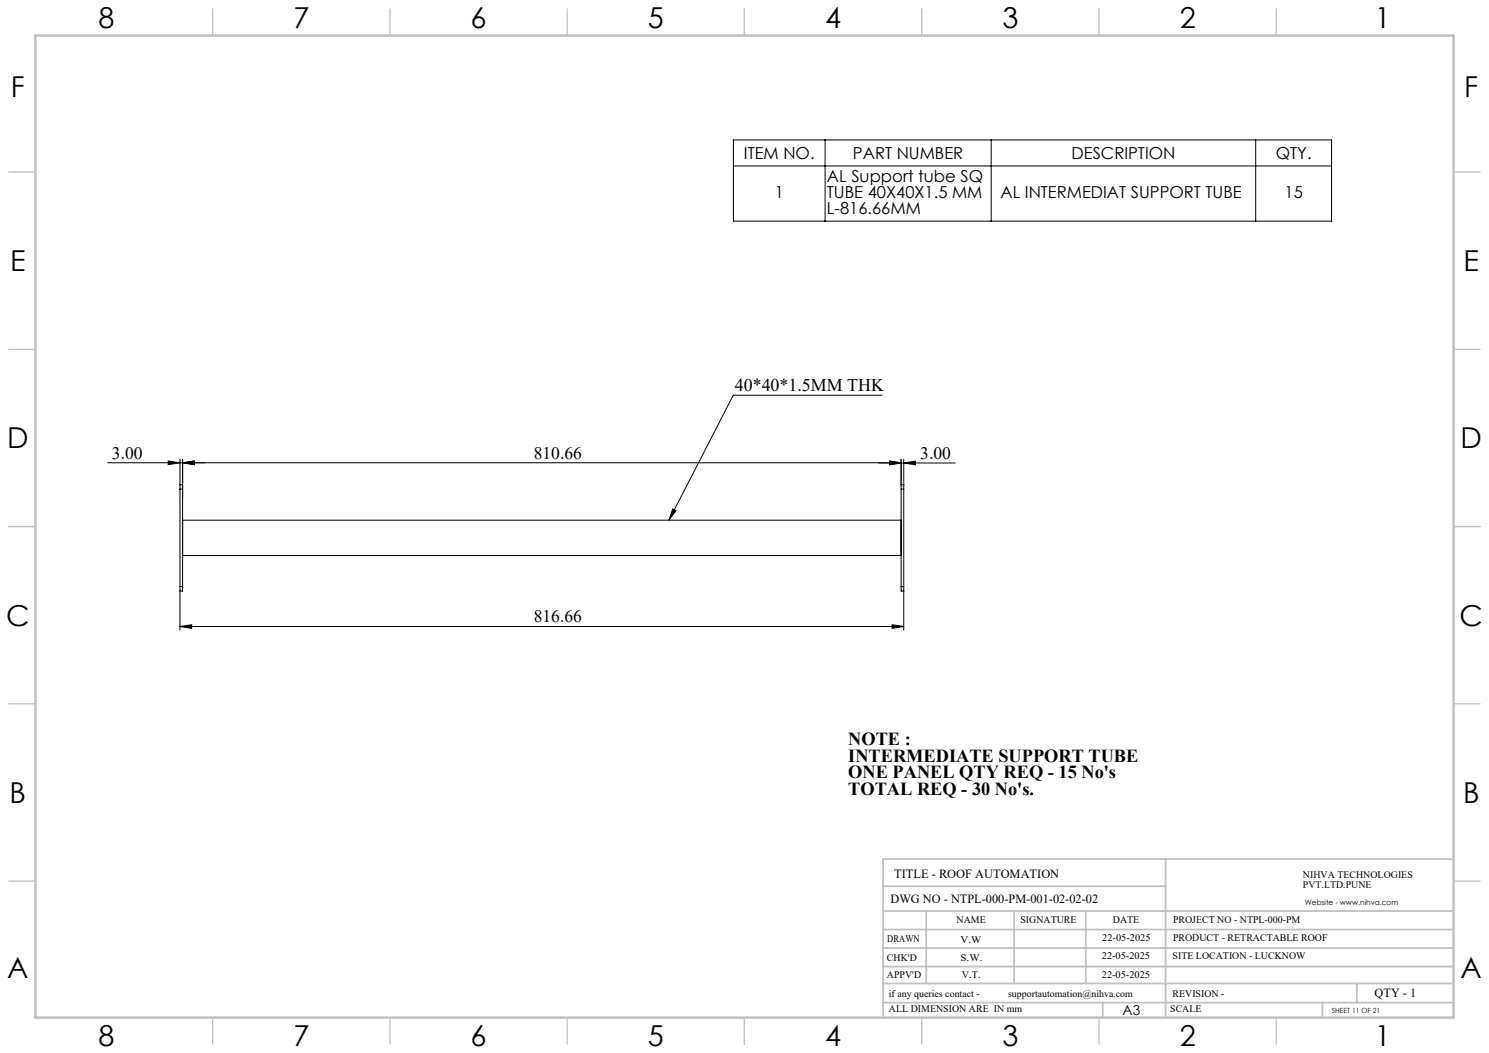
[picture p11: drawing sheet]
<svg xmlns="http://www.w3.org/2000/svg" width="420mm" height="297mm" viewBox="0 0 420 297" stroke-linecap="round" stroke-linejoin="round" font-family="sans-serif">
<g fill="none" stroke="#000" stroke-width=".28">
<path d="M206.9 39.5h168.7v22.9h-168.7zM232.7 39.5v22.9M279.6 39.5v22.9M354.2 39.5v22.9M206.9 46.8h168.7M248.8 111.5h-42l-18.1 35.2M47.4 130l3.4 .5-3.4 .6zM50.8 129.5v48.2M50.8 138h.7M50.8 136.7h.7M51.5 130.5l3.3-.5v1.1zM51.5 129.5v37.2h-.7"/>
<path d="M247.8 130.6h21.7M250.9 130.1l3.3 .5-3.3 .5zM250.9 130l3.3 .5-3.3 .6zM254.2 129.5v37.2h.7M254.2 138h.7M254.2 136.7h.7M254.2 130.5h-223.9M254.9 130.6l3.3-.5v1zM254.9 129.6v48.1M51.5 156.7h202.7M51.5 146.7h202.7M189.8 143.5l.9 .5-2 2.7z"/>
<path d="M50.8 176.7l3.3-.5v1zM50.8 165.4h.7M50.8 176.7h204.1M251.6 176.2l3.3 .5-3.3 .5zM254.2 165.4h.7"/>
</g>
<g fill="none" stroke="#c0c0c0" stroke-width=".35">
<path d="M60 2.5v7.5M110 2.5v7.5M160 2.5v7.5M210 2.5v7.5M260 2.5v7.5M310 2.5v7.5M360 2.5v7.5M2.5 48.5h7.5M410 48.5h7.5M2.5 98.5h7.5M410 98.5h7.5M2.5 148.5h7.5"/>
<path d="M410 148.5h7.5M2.5 198.5h7.5M410 198.5h7.5M2.5 248.5h7.5M410 248.5h7.5M60 287v7.5M110 287v7.5M160 287v7.5M210 287v7.5M260 287v7.5M310 287v7.5M360 287v7.5"/>
</g>
<g fill="none" stroke="#c0c0c0" stroke-width=".5">
<path d="M249.1 257h160.9M249.1 250h79.7M261.3 257v20.4M286 257v20.4M306.2 257v20.4M328.8 242.3v44.7M410 242.3h-160.9v44.7M249.1 272.6h160.9M249.1 267.4h160.9M249.1 262.2h160.9M249.1 277.4h160.9M382.7 277.4v5.4"/>
<path d="M249.1 282.8h160.9M311 282.8v4.2M373 282.8v4.2"/>
</g>
<path d="M10 10h400v277h-400z" fill="none" stroke="#c0c0c0" stroke-width=".7"/>
<g fill="#000">
<path d="M189.8 143.5l.9 .5-2 2.7z"/>
<path d="M51.5 130.5l3.3-.5v1.1zM47.4 130l3.4 .5-3.4 .6z"/>
<path d="M51.5 130.5l3.3-.5v1.1zM250.9 130l3.3 .5-3.3 .6zM50.8 176.7l3.3-.5v1zM251.6 176.2l3.3 .5-3.3 .5z"/>
<path d="M250.9 130.1l3.3 .5-3.3 .5zM254.9 130.6l3.3-.5v1z"/>
</g>
<g font-size="8.1">
<text x="27.8" y="8">8</text>
<text x="82.8" y="8">7</text>
<text x="132.8" y="8">6</text>
<text x="182.8" y="8">5</text>
<text x="232.8" y="8">4</text>
<text x="282.8" y="8">3</text>
<text x="332.8" y="8">2</text>
<text x="387.8" y="8">1</text>
<text x="3" y="27.2">F</text>
<text x="413" y="27.2">F</text>
<text x="2.8" y="76.5">E</text>
<text x="412.8" y="76.5">E</text>
<text x="2" y="126.5">D</text>
<text x="412" y="126.5">D</text>
<text x="1.7" y="176.5">C</text>
<text x="411.7" y="176.5">C</text>
<text x="2.7" y="226.5">B</text>
<text x="412.7" y="226.5">B</text>
<text x="2" y="275.7">A</text>
<text x="412" y="275.7">A</text>
<text x="27.8" y="295">8</text>
<text x="82.8" y="295">7</text>
<text x="132.8" y="295">6</text>
<text x="182.8" y="295">5</text>
<text x="232.8" y="295">4</text>
<text x="282.8" y="295">3</text>
<text x="332.8" y="295">2</text>
<text x="387.8" y="295">1</text>
</g>
<g font-size="5.2">
<text x="239.3" y="210.2">NOTE :</text>
<text x="239.3" y="214.9">INTERMEDIATE SUPPORT TUBE</text>
<text x="239.3" y="219.5">ONE PANEL QTY REQ - 15 No's</text>
<text x="239.3" y="224.1">TOTAL REQ - 30 No's.</text>
</g>
<text font-size="5" x="207.3" y="110.3">40*40*1.5MM THK</text>
<g font-size="4.9">
<text x="31.6" y="129.3">3.00</text>
<text x="150.6" y="129.3">810.66</text>
<text x="259.6" y="129.4">3.00</text>
<text x="150.6" y="175.5">816.66</text>
</g>
<g font-size="4.7">
<text x="209.9" y="44.8">ITEM NO.</text>
<text x="240.6" y="44.8">PART NUMBER</text>
<text x="302.2" y="44.8">DESCRIPTION</text>
<text x="359.9" y="44.8">QTY.</text>
<text x="233.3" y="51.3">AL Support tube SQ</text>
<text x="218.5" y="55.8">1</text>
<text x="233.3" y="55.8">TUBE 40X40X1.5 MM</text>
<text x="282.2" y="55.8">AL INTERMEDIAT SUPPORT TUBE</text>
<text x="362.3" y="55.8">15</text>
<text x="233.3" y="60.3">L-816.66MM</text>
</g>
<text font-size="3.9" x="316.7" y="286.4">A3</text>
<g font-size="3.5">
<text x="252.2" y="247.6">TITLE - ROOF AUTOMATION</text>
<text x="251.2" y="254.7">DWG NO - NTPL-000-PM-001-02-02-02</text>
<text x="387.7" y="281.1">QTY - 1</text>
</g>
<g font-size="2.8">
<text x="367.5" y="247.6">NIHVA TECHNOLOGIES</text>
<text x="367.5" y="250.5">PVT.LTD.PUNE</text>
<text x="269.8" y="260.3">NAME</text>
<text x="287.8" y="260.3">SIGNATURE</text>
<text x="313.9" y="260.4">DATE</text>
<text x="330.9" y="260.4">PROJECT NO - NTPL-000-PM</text>
<text x="250.3" y="265.6">DRAWN</text>
<text x="270.9" y="266.1">V.W</text>
<text x="310.9" y="265.5">22-05-2025</text>
<text x="330.9" y="265.5">PRODUCT - RETRACTABLE ROOF</text>
<text x="250.2" y="271.1">CHK'D</text>
<text x="250.2" y="275.8">APPV'D</text>
<text x="270.9" y="271.1">S.W.</text>
<text x="271.3" y="275.8">V.T.</text>
<text x="310.8" y="270.6">22-05-2025</text>
<text x="310.8" y="275.8">22-05-2025</text>
<text x="330.7" y="270.6">SITE LOCATION - LUCKNOW</text>
<text x="250.7" y="281.1">if any queries contact -</text>
<text x="284.3" y="281.1">supportautomation@nihva.com</text>
<text x="330.7" y="281.1">REVISION -</text>
<text x="250.7" y="285.6">ALL DIMENSION ARE IN mm</text>
<text x="330.1" y="285.6">SCALE</text>
</g>
<text font-size="2.1" x="368.1" y="255.1">Website - www.nihva.com</text>
<text font-size="2" x="375.7" y="285.6">SHEET 11 OF 21</text>
</svg>
